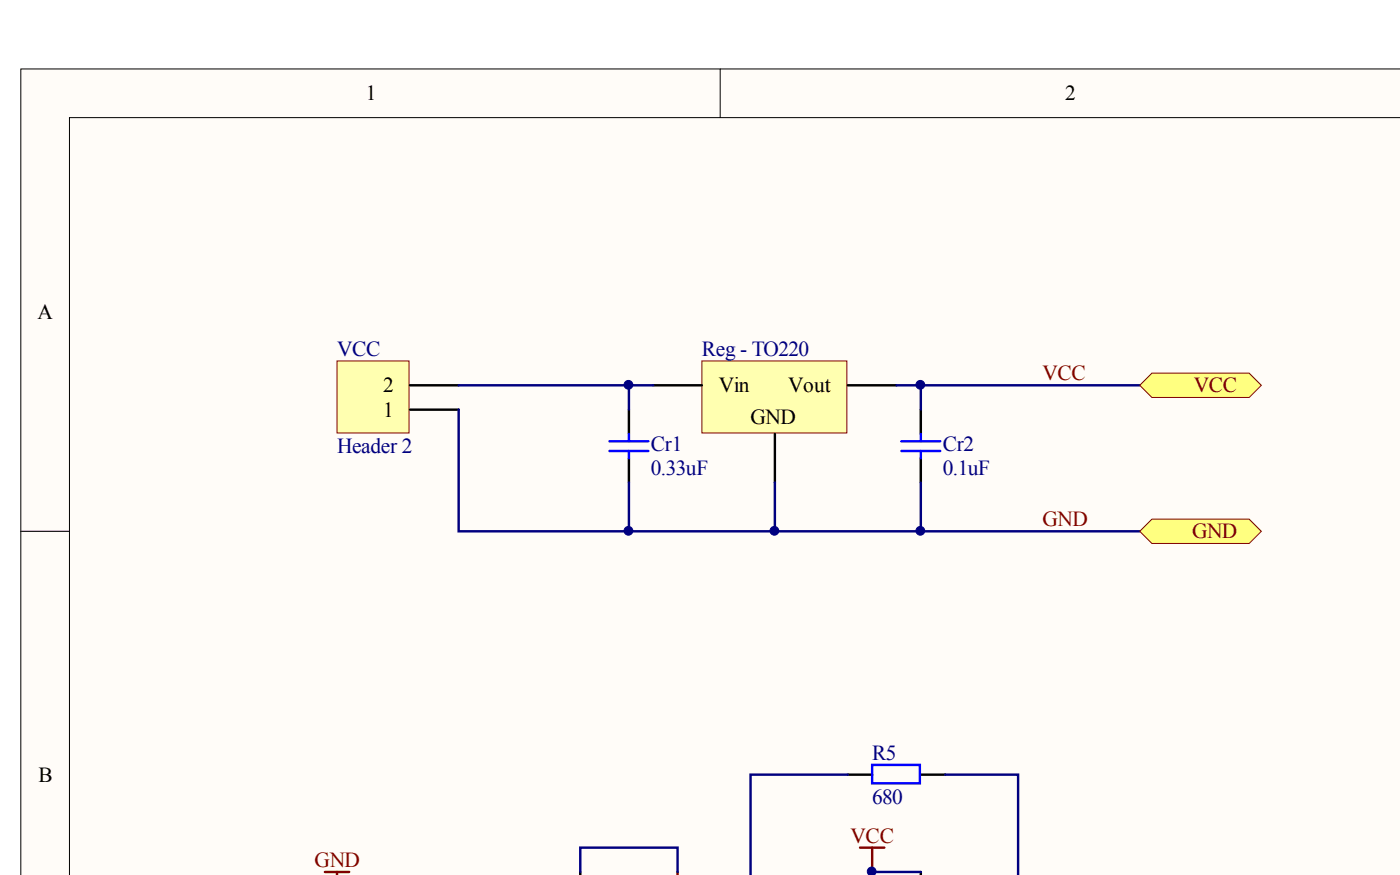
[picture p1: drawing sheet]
<svg xmlns="http://www.w3.org/2000/svg" width="593mm" height="370mm" viewBox="0 0 593 370" stroke-linecap="round" stroke-linejoin="round" font-family="sans-serif">
<g fill="#fffcf8" stroke="#000" stroke-width=".42">
<path d="M8.8 29.2h583.9v340.9h-583.9z"/>
<path d="M29.4 49.7h563.3v320.4h-563.3z"/>
</g>
<path d="M304.9 29.2v20.5M8.8 224.7h20.6" fill="none" stroke="#000" stroke-width=".42"/>
<path d="M358.9 327.6h10.3M389.8 327.6h10.3M245.6 368.8v1.3M389.8 368.8v1.3" fill="none" stroke="#000" stroke-width="1"/>
<path d="M364.1 358.5h10.3M369.2 358.5v10.3M137.5 368.8h10.3M142.7 368.8v1.3M286.8 368.8v1.3" fill="none" stroke="#800000" stroke-width="1"/>
<path d="M358.9 327.6h-41.2v42.5M400.1 327.6h30.9v42.5M245.6 368.8v-10.3h41.2v10.3M389.8 368.8h-20.6v1.3" fill="none" stroke="#000080" stroke-width="1"/>
<path d="M369.2 323.5h20.2v7.8h-20.2z" fill="none" stroke="#00f" stroke-width="1"/>
<path d="M142.7 152.7h30.5v30.4h-30.5z" fill="#ffffb0" stroke="#800000" stroke-width=".42"/>
<path d="M173.6 173.2h20.6M173.6 163h20.6M266.2 173.2v10.3M389.8 173.2v10.3M266.2 193.8v10.3M389.8 193.8v10.3" fill="none" stroke="#000" stroke-width="1"/>
<path d="M258 190.7h16.5M258 186.6h16.5M266.2 183.5v3.1M266.2 190.7v3.1M381.6 190.7h16.4M381.6 186.6h16.4M389.8 183.5v3.1M389.8 190.7v3.1" fill="none" stroke="#00f" stroke-width="1"/>
<path d="M297.1 152.7h61.4v30.4h-61.4z" fill="#ffffb0" stroke="#800000" stroke-width=".42"/>
<path d="M276.5 163h20.6M358.9 163h20.6M328 183.5v20.6" fill="none" stroke="#000" stroke-width="1"/>
<path d="M194.2 173.2v51.5h288.3M194.2 163h82.3M266.2 163v10.2M379.5 163h10.3v10.2M389.8 163h92.7M266.2 204.1v20.6M328 204.1v20.6M389.8 204.1v20.6" fill="none" stroke="#000080" stroke-width="1"/>
<g fill="#ffff80" stroke="#800000" stroke-width=".42">
<path d="M482.5 163l5.1-5.2h41.2l5.2 5.2-5.2 5.1h-41.2z" fill-rule="evenodd"/>
<path d="M482.5 224.7l5.1-5.1h41.2l5.2 5.1-5.2 5.1h-41.2z" fill-rule="evenodd"/>
</g>
<g fill="#000080" stroke="#000080" stroke-width=".42">
<path d="M367.7 367.3a1.76 1.76 0 0 1 2.8 .2 1.76 1.76 0 0 1-1 2.6 1.7 1.7 0 0 1-2.1-.6 1.7 1.7 0 0 1 .3-2.2z"/>
<circle cx="266" cy="224.5" r="1.85"/>
<circle cx="266" cy="162.7" r="1.85"/>
<circle cx="327.8" cy="224.5" r="1.85"/>
<circle cx="389.6" cy="224.5" r="1.85"/>
<circle cx="389.6" cy="162.7" r="1.85"/>
</g>
<g font-size="9.1">
<text x="154.8" y="42.5">1</text>
<text x="450.9" y="42.5">2</text>
<text x="15.9" y="135">A</text>
<text x="162.1" y="166">2</text>
<text x="304.3" y="166">Vin</text>
<text x="333.7" y="166">Vout</text>
<text x="162.1" y="176.3">1</text>
<text x="317.7" y="179.4">GND</text>
<text x="16.3" y="330.5">B</text>
</g>
<g font-size="9.1" fill="#000080">
<text x="142.7" y="150.5">VCC</text>
<text x="297.1" y="150.5">Reg - TO220</text>
<text x="142.7" y="191.7">Header 2</text>
<text x="275.5" y="190.7">Cr1</text>
<text x="399.1" y="190.7">Cr2</text>
<text x="275.5" y="201">0.33uF</text>
<text x="399.1" y="201">0.1uF</text>
<text x="369.2" y="321.4">R5</text>
<text x="369.2" y="339.9">680</text>
</g>
<g font-size="9.1" fill="#800000">
<text x="441.3" y="160.8">VCC</text>
<text x="505.3" y="166">VCC</text>
<text x="441.3" y="222.6">GND</text>
<text x="504.6" y="227.7">GND</text>
<text x="360.1" y="356.4">VCC</text>
<text x="133.2" y="366.7">GND</text>
</g>
</svg>
